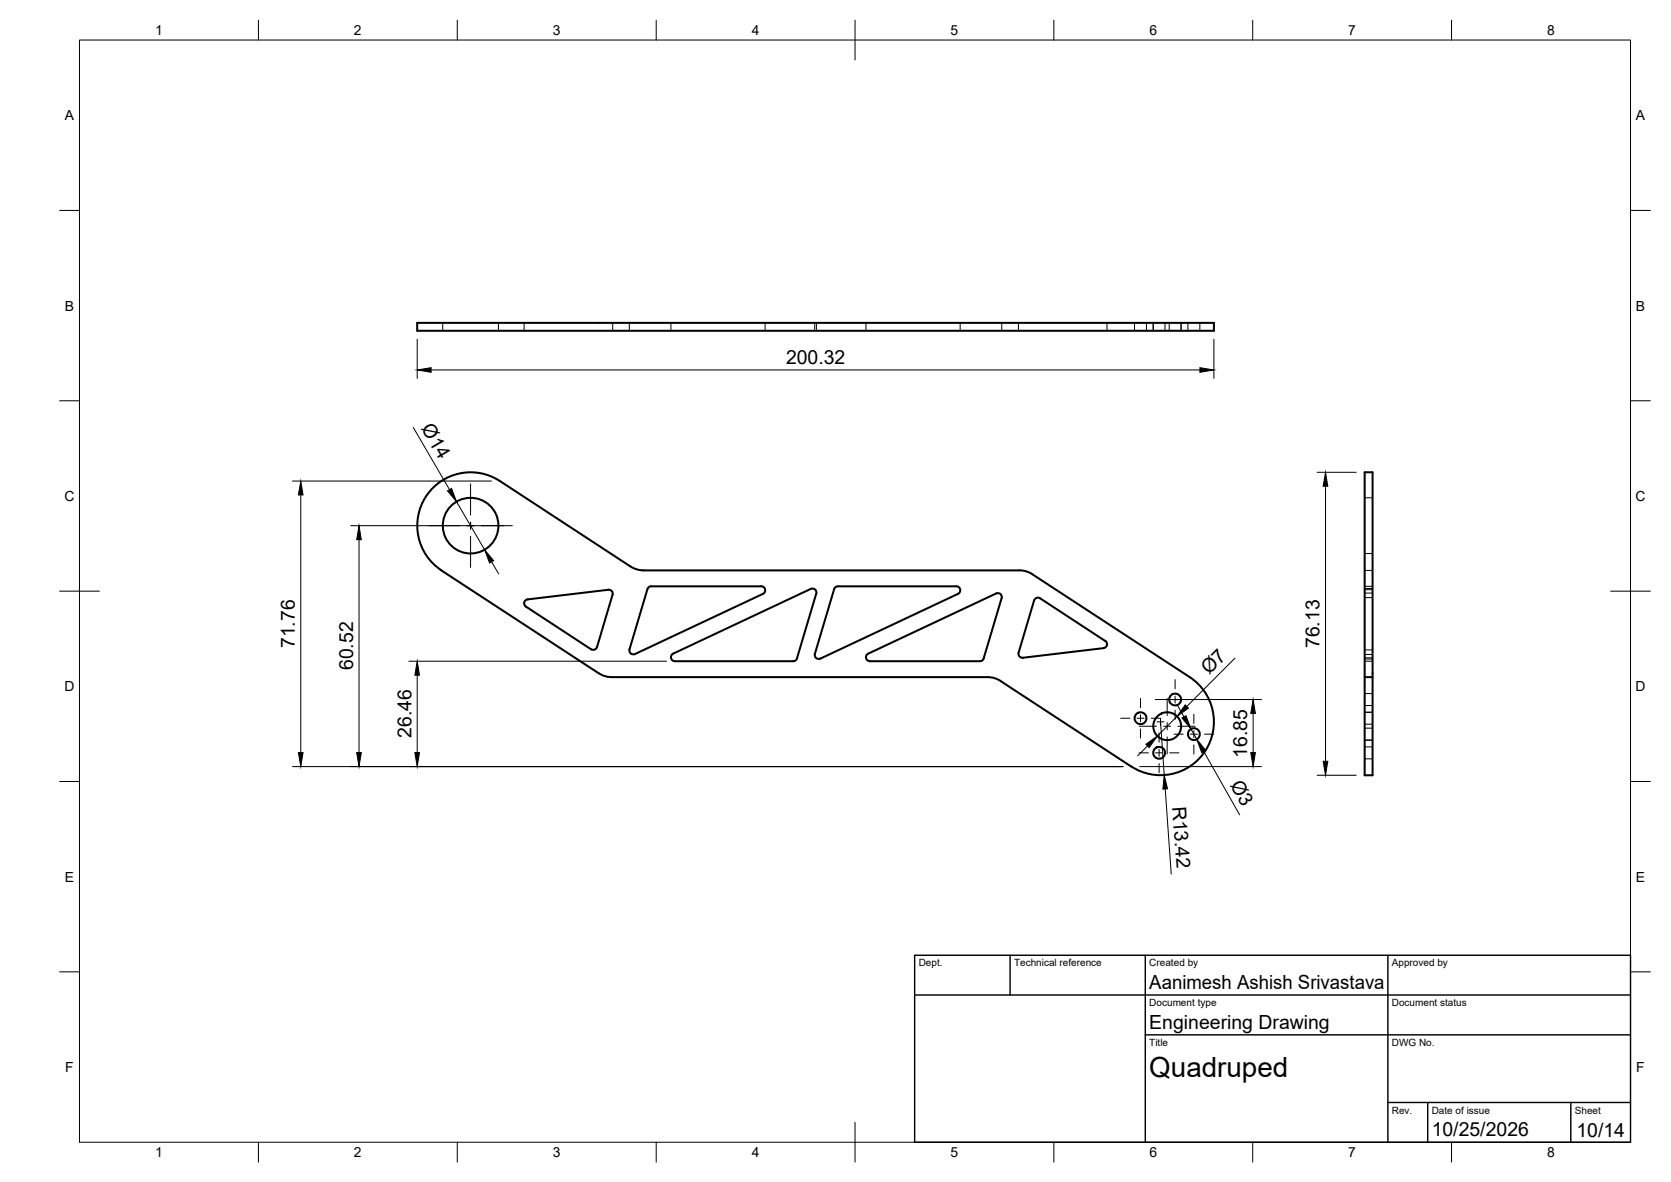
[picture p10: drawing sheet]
<svg xmlns="http://www.w3.org/2000/svg" width="420mm" height="297mm" viewBox="0 0 420 297" stroke-linecap="round" stroke-linejoin="round" font-family="sans-serif">
<!-- layer: Visible -->
<g fill="none" stroke="#000" stroke-width=".51">
<path d="M104.9 81.1h200.3v2h-200.3zM111 143.3l39.5 25.9M111 143.3a13.4 13.4 0 0 1-3.9-18.5 13.4 13.4 0 0 1 18.6-3.9l32.8 21.4 2.2 .9 95.6 .1M191.8 149.2a.99 .99 0 0 0 .6-1.1 .99 .99 0 0 0-1-.8h-27.6a1.01 1.01 0 0 0-1 .7l-4.5 15.2a1 1 0 0 0 .3 1 1 1 0 0 0 1.1 .2l32.1-15.1M250.5 149.1l-32.2 15.2a1.01 1.01 0 0 0-.5 1.1 1.01 1.01 0 0 0 .9 .8h27.7M250.5 149.1a1.01 1.01 0 0 1 1.1 .2 1.01 1.01 0 0 1 .3 1M251.8 150.3l-4.4 15.1a1.01 1.01 0 0 1-1 .8M256.3 143.3l1.7 .3 1.6 .7 39.5 25.9a13.4 13.4 0 0 1 3.9 18.5 13.4 13.4 0 0 1-18.5 3.9M260 150.9l-3.9 13.1a1.01 1.01 0 0 0 1.1 1.3M261.5 150.4l16.4 10.6a1.01 1.01 0 0 1 .4 1.1 1.01 1.01 0 0 1-.8 .8l-20.3 2.4M261.5 150.3l-.9-.1-.6 .7M148.6 163.1l.9 .1 .6-.6 3.9-13.1a1.01 1.01 0 0 0-1.1-1.3l-20.2 2.4a.99 .99 0 0 0-.9 .8 .99 .99 0 0 0 .4 1.1l16.4 10.7"/>
<path d="M150.5 169.2l1.6 .7 1.7 .3h94.5M169 164.4l34.9-16.4a.99 .99 0 0 1 1 .1 .99 .99 0 0 1 .3 1.1l-4.8 16.2a1.01 1.01 0 0 1-1 .8h-29.7a1.01 1.01 0 0 1-.9-.7 1.01 1.01 0 0 1 .2-1.1zM204.9 164.3a1.01 1.01 0 0 0 .3 1.1 1.01 1.01 0 0 0 1.1 .1l34.6-16.2a1.01 1.01 0 0 0 .5-1.2 1.01 1.01 0 0 0-1-.8h-29.7a.95 .95 0 0 0-1 .7l-4.8 16.3M248.3 170.2l1.8 .2 1.5 .7 32.9 21.5M343.1 170.2h2v-51.5h-2v76.1h2v-24.6"/>
<circle cx="118.3" cy="132.1" r="7"/>
<circle cx="295.5" cy="175.8" r="1.49"/>
<circle cx="286.8" cy="180.5" r="1.49"/>
<circle cx="291.5" cy="189.2" r="1.49"/>
<circle cx="293.5" cy="182.5" r="3.5"/>
<circle cx="300.2" cy="184.5" r="1.49"/>
</g>
<!-- layer: Hidden -->
<g fill="none" stroke="#000" stroke-width=".25">
<path d="M111.3 81.1v2M125.3 81.1v2M131.8 81.1v2M154.1 81.1v2M158.2 81.1v2M168.7 81.1v2M192.4 81.1v2M204.9 81.1v2M205.3 81.1v2M217.7 81.1v2M241.4 81.1v2M251.9 81.1v2"/>
<path d="M256.1 81.1v2M278.3 81.1v2M285.3 81.1v2M288.3 81.1v2M289.9 81.1v2M290 81.1v2M292.9 81.1v2M294 81.1v2M297 81.1v2M298.7 81.1v2M301.7 81.1v2M343.1 139.1h2"/>
<path d="M343.1 125.1h2M343.1 143.3h2M343.1 147.3h2M343.1 150.2h2M343.1 148.2h2M343.1 147.9h2M343.1 149h2M343.1 166.2h2M343.1 165.3h2M343.1 163.3h2M343.1 164.5h2M343.1 165.6h2"/>
<path d="M343.1 179h2M343.1 177.3h2M343.1 174.3h2M343.1 186h2M343.1 183h2M343.1 182h2M343.1 190.7h2M343.1 187.7h2"/>
</g>
<!-- layer: BORDER -->
<g fill="none" stroke="#000" stroke-width=".25">
<path d="M20 10.1h390v276.9h-390zM65 5.1v5M115 5.1v5M165 5.1v5M215 5.1v10M265 5.1v5M315 5.1v5M365 5.1v5M15 52.9h5M410 52.9h5M15 100.7h5M410 100.7h5"/>
<path d="M15 148.6h10M405 148.6h10M15 196.4h5M410 196.4h5M15 244.2h5M410 244.2h5M65 287v5M115 287v5M165 287v5M215 282.1v9.9M265 287v5M315 287v5"/>
<path d="M365 287v5"/>
</g>
<!-- layer: TITLEBLOCK -->
<path d="M230 240.1h180v46.9h-180zM230 250h180M254 240.1v9.9M288 240.1v46.9M349 240.1v46.9M288 260.1h122M349 277.1h61M359 277.1v9.9M395 277.1v9.9" fill="none" stroke="#000" stroke-width=".36"/>
<!-- layer: Smart Centers -->
<g fill="none" stroke="#000" stroke-width=".25">
<path d="M107.8 132.1h7.9M117.4 132.1h1.8M118.3 121.6v7.8M118.3 131.2v1.8M118.3 134.8v7.8M121 132.1h7.8M286.8 175.5v2.3M286.8 179.6v1.8M290.5 175.8h2.3M293.5 175.5v4.3M294.6 175.8h1.8M295.5 170.8v2.3"/>
<path d="M295.5 174.9v1.8M295.5 178.5v2.3M298.2 175.8h2.3M300.2 179.5v2.3M281.8 180.5h2.3M285.9 180.5h1.8M286.4 189.2h2.4M286.5 182.5h4.3M286.8 183.2v2.3M289.5 180.5h2.3M290.5 189.2h1.8M290.9 181.4h1.8"/>
<path d="M291.4 184.2v2.3M291.4 188.3v1.8M291.4 191.9v2.3M291.8 180.5v1.8M292.6 182.5h1.8M293.5 181.6v1.8M293.5 185.2v4.3M294.1 189.2h2.3M295.2 184.5h2.3M296.2 182.5h4.3M299.3 184.5h1.8M300.2 183.6v1.8"/>
<path d="M300.2 187.2v2.3M302.9 184.5h2.3"/>
</g>
<!-- layer: FD_Dimensions -->
<g fill="none" stroke="#000" stroke-width=".25">
<path d="M104.9 85.2v9.9M108.4 93h193.3M305.2 85.2v9.9M103.9 107.4l9.1 15.6M331.2 118.7h9.8M73.5 120.9h50.1M75.6 124.4v64.7M88.2 132.1h38.5M90.3 135.6v53.5M114.8 126.1l7.1 12.1M333.3 122.2v69.1M123.6 141.2l1.8 3"/>
<path d="M102.8 166.2h64.8M104.9 169.7v19.4M292.6 175.8h24.6M296 177.1l1.7 3.1M310.5 165.4l-12.1 12.1M315.1 179.3v9.8M73.5 192.6h208.9M286.6 192.6h30.6M288.5 187.5l-2.4 2.4M291.8 181.4l.9 13.4M293 198.3l1.5 21.4M296 180l-5 5"/>
<path d="M299.4 183.2l1.5 2.6M302.7 188.8l9 16M331.2 194.8h9.8"/>
</g>
<g fill="#000" stroke="#000" stroke-width=".25">
<path d="M104.9 93l3.5-.6v1.2zM301.7 92.4l3.5 .6-3.5 .6zM75.6 120.9l.6 3.5h-1.2zM90.3 132.1l.5 3.5h-1.1zM112.5 123.3l1-.5 1.3 3.3zM333.3 118.7l.6 3.5h-1.2zM121.9 138.2l2.2 2.7-1 .6zM104.9 166.2l.6 3.5h-1.2zM298 177.1l.8 .9-2.8 2zM297.2 180.4l1-.5 1.2 3.3zM315.1 175.8l.6 3.5h-1.2zM75 189.1h1.2l-.6 3.5z"/>
<path d="M89.7 189.1h1.1l-.5 3.5zM104.3 189.1h1.2l-.6 3.5zM288.1 187l2.9-2-2.1 2.9zM292.7 194.8l.9 3.4-1.2 .1zM300.9 185.8l2.3 2.8-1 .5zM314.5 189.1h1.2l-.6 3.5zM332.7 191.3h1.2l-.6 3.5z"/>
</g>
<text font-size="7" x="289" y="270.6">Quadruped</text>
<g font-size="4.9">
<text x="197.6" y="91.5">200.32</text>
<text x="105.9" y="107.7" transform="rotate(60 105.9 107.7)">Ø14</text>
<text x="74.2" y="162.9" transform="rotate(-90 74.2 162.9)">71.76</text>
<text x="331.8" y="162.9" transform="rotate(-90 331.8 162.9)">76.13</text>
<text x="88.8" y="168.5" transform="rotate(-90 88.8 168.5)">60.52</text>
<text x="304" y="169.7" transform="rotate(-45 304 169.7)">Ø7</text>
<text x="103.4" y="185.5" transform="rotate(-90 103.4 185.5)">26.46</text>
<text x="313.6" y="190.5" transform="rotate(-90 313.6 190.5)">16.85</text>
<text x="309.2" y="197.3" transform="rotate(60 309.2 197.3)">Ø3</text>
<text x="294.8" y="202.7" transform="rotate(86 294.8 202.7)">R13.42</text>
<text x="289" y="248.5">Aanimesh Ashish Srivastava</text>
<text x="289" y="258.6">Engineering Drawing</text>
<text x="360" y="285.5">10/25/2026</text>
<text x="396.4" y="285.7">10/14</text>
</g>
<g font-size="3.5">
<text x="39" y="8.8">1</text>
<text x="89" y="8.8">2</text>
<text x="139" y="8.8">3</text>
<text x="189" y="8.8">4</text>
<text x="239" y="8.8">5</text>
<text x="289" y="8.8">6</text>
<text x="339" y="8.8">7</text>
<text x="389" y="8.8">8</text>
<text x="16.3" y="30.2">A</text>
<text x="411.3" y="30.2">A</text>
<text x="16.3" y="78">B</text>
<text x="411.3" y="78">B</text>
<text x="16.2" y="125.9">C</text>
<text x="411.2" y="125.9">C</text>
<text x="16.2" y="173.7">D</text>
<text x="411.2" y="173.7">D</text>
<text x="16.3" y="221.6">E</text>
<text x="411.3" y="221.6">E</text>
<text x="16.4" y="269.4">F</text>
<text x="411.4" y="269.4">F</text>
<text x="39" y="290.8">1</text>
<text x="89" y="290.8">2</text>
<text x="139" y="290.8">3</text>
<text x="189" y="290.8">4</text>
<text x="239" y="290.8">5</text>
<text x="289" y="290.8">6</text>
<text x="339" y="290.8">7</text>
<text x="389" y="290.8">8</text>
</g>
<g font-size="2.5">
<text x="231" y="242.9">Dept.</text>
<text x="255" y="242.9">Technical reference</text>
<text x="289" y="242.9">Created by</text>
<text x="350" y="242.9">Approved by</text>
<text x="289" y="252.8">Document type</text>
<text x="350" y="252.8">Document status</text>
<text x="289" y="262.9">Title</text>
<text x="350" y="262.9">DWG No.</text>
<text x="350" y="279.9">Rev.</text>
<text x="360" y="279.9">Date of issue</text>
<text x="396" y="279.9">Sheet</text>
</g>
</svg>
